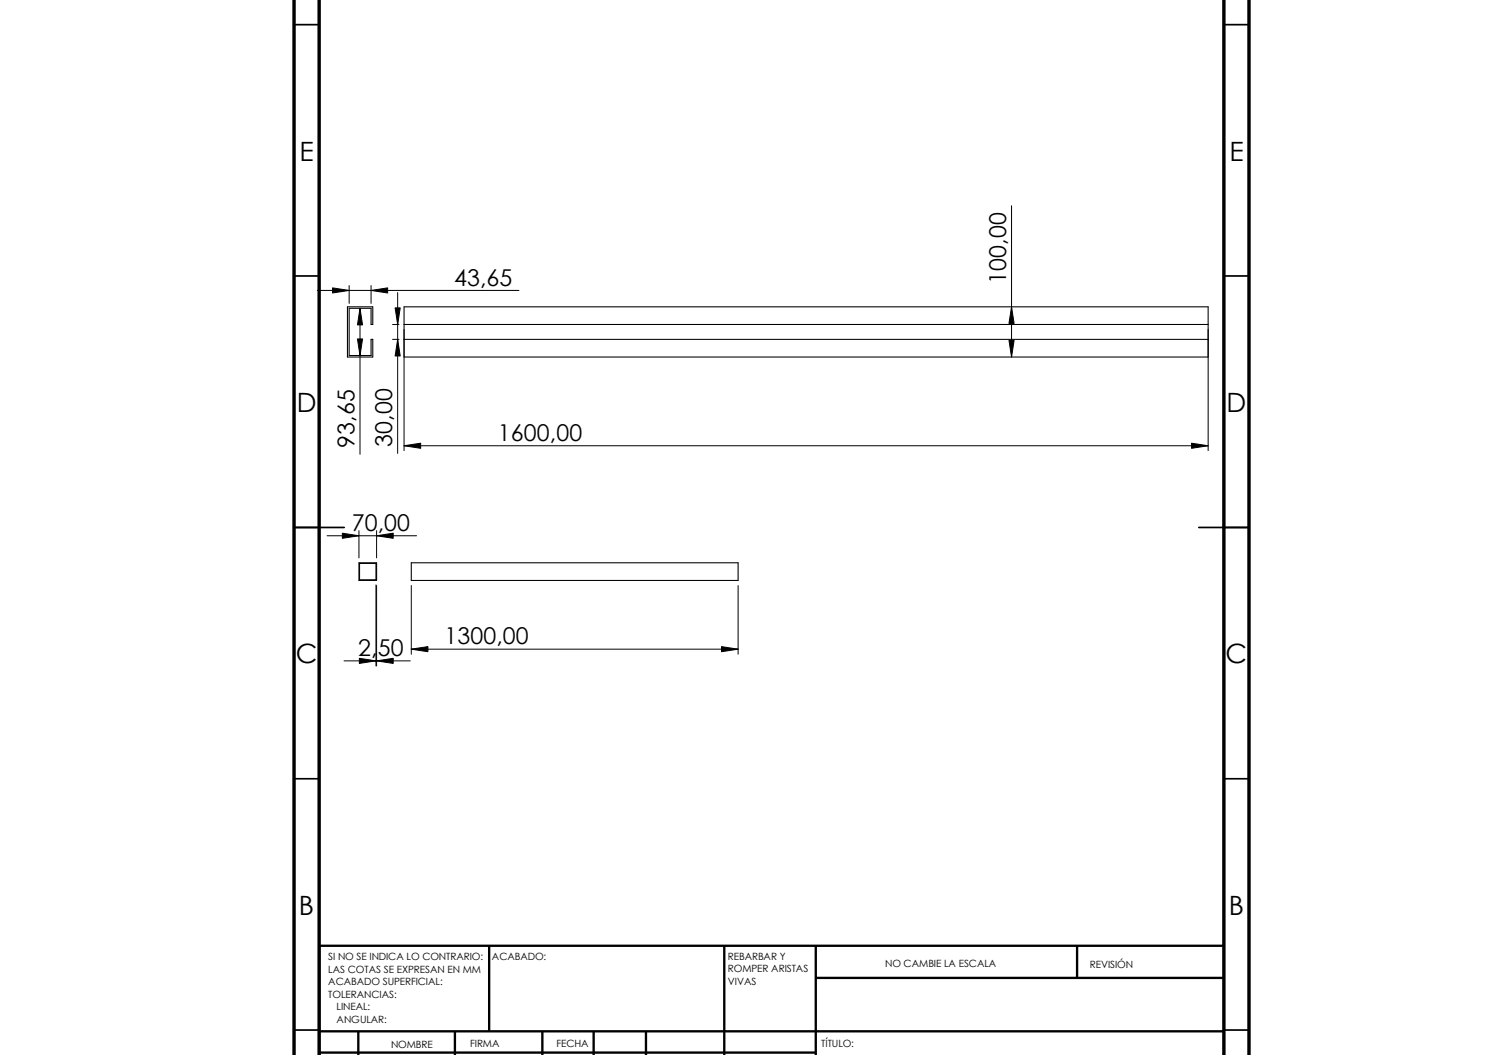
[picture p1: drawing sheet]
<svg xmlns="http://www.w3.org/2000/svg" width="297mm" height="210mm" viewBox="0 0 297 210" stroke-linecap="round" stroke-linejoin="round" font-family="sans-serif">
<path d="M58.5 4.9h5M243.5 4.9h5M58.5 54.9h5M243.5 54.9h5M58.5 104.9h10M238.5 104.9h10M58.5 154.9h5M243.5 154.9h5M58.5 204.9h5M243.5 204.9h5" fill="none" stroke="#000" stroke-width=".34"/>
<g fill="none" stroke="#000" stroke-width=".47">
<path d="M97.3 188.2v17M144.1 188.2v21.7M162.3 188.2v21.7M162.3 194.6h81.2M214.3 188.2v6.4M243.5 188.2h-180v21.7M63.5 205.2h180M63.5 209.4h98.8M71.3 205.2v4.7M90.5 205.2v4.7M107.9 205.2v4.7M118.1 205.2v4.7"/>
<path d="M128.5 205.2v4.7"/>
</g>
<path d="M58.5 -.1v210M63.5 -.1v210M243.5 0v209.9M248.5 0v209.9" fill="none" stroke="#000" stroke-width=".68" stroke-linecap="butt"/>
<path d="M69.1 61h5.1v3.6h-.4v-3.3h-4.3v9.4h4.3v-3.2h.4v3.5h-5.1zM80.4 61h160v10h-160zM80.4 64.6h160M80.4 67.5h160M71.4 112h3.5v3.5h-3.5zM71.5 112.1h3.3v3.3h-3.3zM81.8 112h65.1v3.5h-65.1z" fill="none" stroke="#000" stroke-width=".21"/>
<g fill="none" stroke="#000" stroke-width=".2">
<path d="M63.1 57.8h40.1M66.2 57.3l3.3 .5-3.3 .5zM69.5 56.8v3.6M73.8 57.8l3.3-.5v1zM73.8 56.8v3.6M79.1 58.2v32M201.2 40.9v30.1M71.1 67.4h1l-.5 3.3zM71.6 61.3l.5 3.3h-1zM71.6 61.3v29.1M78.1 64.6h1.3M78.1 67.5h1.3"/>
<path d="M78.6 61.3h1l-.5 3.3zM79.1 67.5l.5 3.3h-1zM80.4 65.5v24.2M200.7 67.7h1.1l-.6 3.3zM201.2 61l.6 3.3h-1.1zM240.4 65.5v24.2M80.4 88.7l3.3-.5v1zM80.4 88.7h160M237.1 88.2l3.3 .5-3.3 .5zM65.1 106.6h17.8M68.1 106.1l3.3 .5-3.3 .5zM71.4 105.6v5.4"/>
<path d="M74.8 116.4v16.1M74.9 106.6l3.3-.5v1zM74.9 105.6v5.4M74.9 116.5v16M81.8 116.5v13.7M146.9 116.5v13.7M68.4 131.5h13.2M71.5 131l3.3 .5-3.3 .5zM74.9 131.5l3.3-.5v1zM81.8 129.2l3.3-.5v1zM81.8 129.2h65.1M143.5 128.7l3.4 .5-3.4 .5z"/>
</g>
<g fill="#000">
<path d="M66.2 57.3l3.3 .5-3.3 .5zM73.8 57.8l3.3-.5v1zM71.6 61.3l.5 3.3h-1zM71.1 67.4h1l-.5 3.3zM78.6 61.3h1l-.5 3.3zM79.1 67.5l.5 3.3h-1zM201.2 61l.6 3.3h-1.1zM200.7 67.7h1.1l-.6 3.3zM80.4 88.7l3.3-.5v1zM237.1 88.2l3.3 .5-3.3 .5zM68.1 106.1l3.3 .5-3.3 .5zM74.9 106.6l3.3-.5v1z"/>
<path d="M71.5 131l3.3 .5-3.3 .5zM74.9 131.5l3.3-.5v1zM81.8 129.2l3.3-.5v1zM143.5 128.7l3.4 .5-3.4 .5z"/>
</g>
<g font-size="5.3">
<text x="59.6" y="32">E</text>
<text x="244.6" y="32">E</text>
<text x="59.1" y="82">D</text>
<text x="244" y="82">D</text>
<text x="58.8" y="132">C</text>
<text x="243.8" y="132">C</text>
<text x="59.5" y="182">B</text>
<text x="244.5" y="182">B</text>
</g>
<g font-size="4.6">
<text x="90.3" y="56.9">43,65</text>
<text x="200.1" y="56.4" transform="rotate(-90 200.1 56.4)">100,00</text>
<text x="70.5" y="89.1" transform="rotate(-90 70.5 89.1)">93,65</text>
<text x="78" y="88.9" transform="rotate(-90 78 88.9)">30,00</text>
<text x="99.1" y="87.8">1600,00</text>
<text x="70" y="105.7">70,00</text>
<text x="71.3" y="130.6">2,50</text>
<text x="88.4" y="128.2">1300,00</text>
</g>
<g font-size="2">
<text x="65.3" y="191.1">SI NO SE INDICA LO CONTRARIO:</text>
<text x="97.9" y="191.1">ACABADO:</text>
<text x="144.8" y="191">REBARBAR Y</text>
<text x="65.3" y="193.5">LAS COTAS SE EXPRESAN EN MM</text>
<text x="65.3" y="196">ACABADO SUPERFICIAL:</text>
<text x="144.8" y="196">VIVAS</text>
<text x="144.8" y="193.5">ROMPER ARISTAS</text>
<text x="176.1" y="192.4">NO CAMBIE LA ESCALA</text>
<text x="216.8" y="192.7">REVISIÓN</text>
<text x="65.3" y="198.5">TOLERANCIAS:</text>
<text x="67" y="203.5">ANGULAR:</text>
<text x="67" y="201">LINEAL:</text>
<text x="77.8" y="208.5">NOMBRE</text>
<text x="93.6" y="208.4">FIRMA</text>
<text x="110.7" y="208.4">FECHA</text>
<text x="163.4" y="208.4">TÍTULO:</text>
</g>
</svg>
